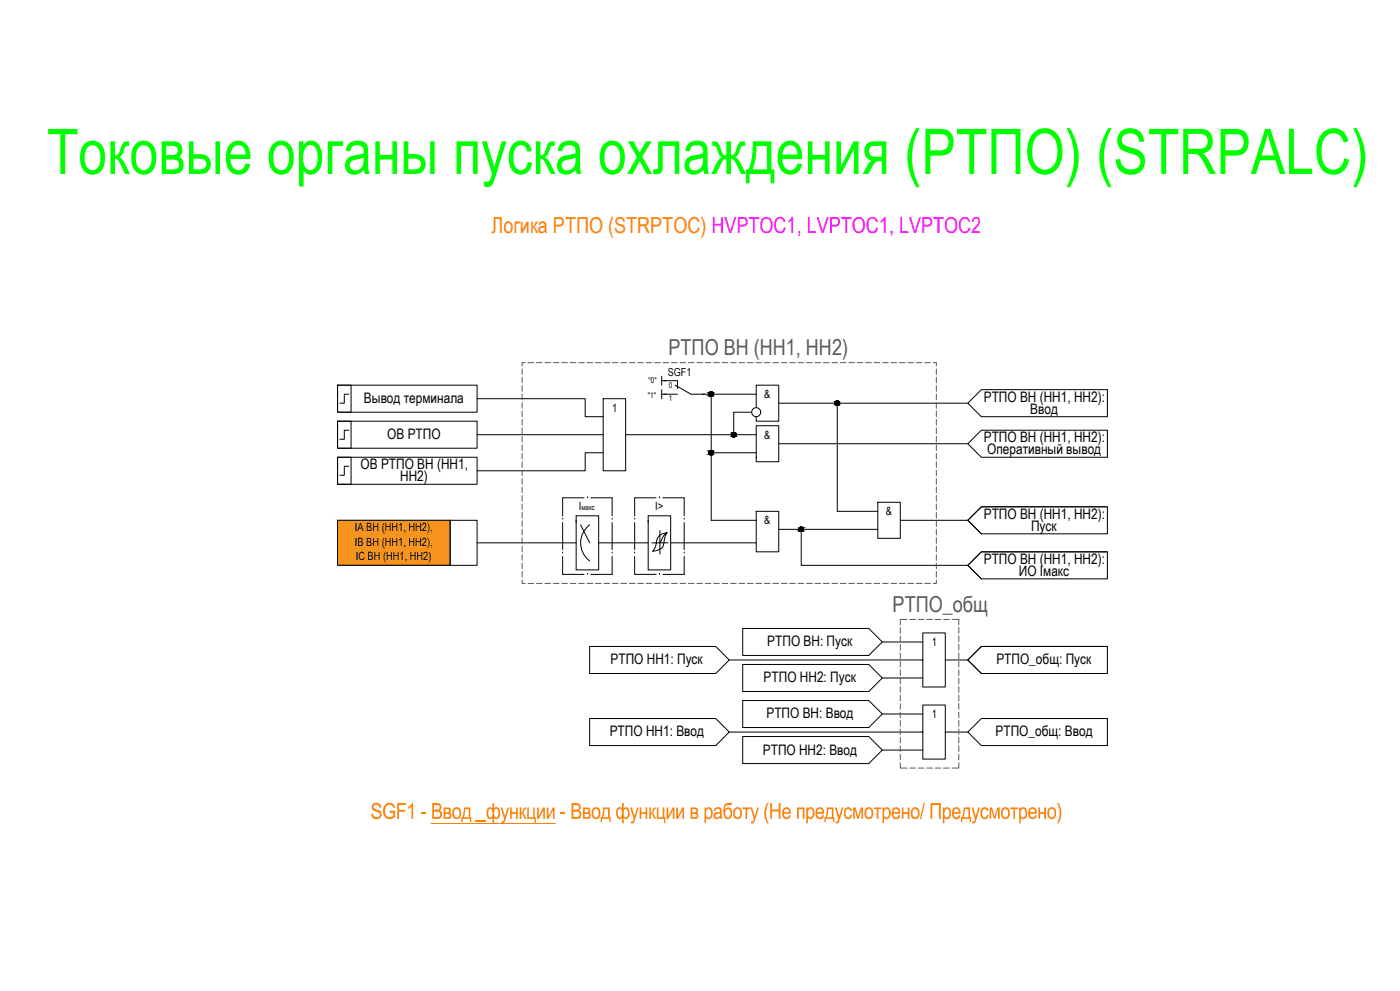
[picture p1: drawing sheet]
<svg xmlns="http://www.w3.org/2000/svg" width="1189mm" height="841mm" viewBox="0 0 1189 841" stroke-linecap="round" stroke-linejoin="round" font-family="sans-serif">
<!-- layer: 0 -->
<g fill="none" stroke="#000" stroke-width=".85">
<path d="M562 319v8M287 327h11v23h-11zM287 327h118v23h-118zM296 335h-4v7h-3M405 338h92v16h15M512 338h19v62h-19zM562 331v7M562 323h4M562 335h4M596 335h46M604 335v49h38M287 357h11v23h-11z"/>
<path d="M287 357h118v23h-118zM638 350h-15v19M642 346v-19h19v30h-19v-3M661 342h161M711 342v92h34M822 342l11-11h107v23h-107zM296 365h-4v8h-3M405 369h107M531 369h111M642 361h19v31h-19zM661 377h161M833 365h107v23h-107l-11-11z"/>
<path d="M287 388h11v23h-11zM287 388h118v23h-118zM296 396h-4v7h-3M512 384h-15v16h-92M604 384v58h38M642 434h19v34h-19zM745 426h20v31h-20zM940 430h-107l-11 12 11 11M287 442h95v38h-95zM382 442h23v38h-23zM489 442v42h19v-46h-19v5M493 445l8 16"/>
<path d="M501 445a19 19 0 0 0 0 31M550 442v42h20v-46h-20v5M560 450v20M566 452a25 25 0 0 0-3 11 11 11 0 0 1-9 5 24 24 0 0 0 4-11 9 9 0 0 1 8-5 16 16 0 0 0-6 9h-7M661 449h84M680 449v31h142l11-12h107v23h-107l-11-11M765 442h57M822 442l11-12h107v23h-107zM405 461h84M508 461h42M567 461h-7M570 461h72"/>
<path d="M940 468h-107l-11 12 11 11"/>
<circle cx="604" cy="335" r="1.9"/>
<circle cx="642" cy="350" r="4"/>
<circle cx="711" cy="342" r="1.9"/>
<circle cx="623" cy="369" r="1.9"/>
<circle cx="604" cy="384" r="1.9"/>
<circle cx="680" cy="449" r="1.9"/>
</g>
<g fill="none" stroke="#000" stroke-width=".85">
<path d="M564 323h11v7M564 335h11M573 327l14 8h11M496 422h-18v16M499 422h.1M502 422h18v16M557 422h-18v16M560 422h.1M563 422h18v16M478 441h.1M478 443v23M520 441h.1"/>
<path d="M520 443v23M539 441h.1M539 443v23M581 441h.1M581 443v23M478 469h.1M478 472v15h18M520 469h.1M520 472v15h-18M539 469h.1M539 472v15h18M581 469h.1"/>
<path d="M581 472v15h-18M499 487h.1M560 487h.1"/>
</g>
<!-- layer: 0 -->
<g fill="#000" stroke="#000" stroke-width=".85">
<path d="M680 451h1zM680 447h1z"/>
<path d="M604 333h1zM603 333h2z"/>
<path d="M603 333h2zM603 333h2z"/>
<path d="M603 336h2zM603 336h1z"/>
<path d="M603 333h2zM603 333h2z"/>
<path d="M603 336h2zM603 336h2z"/>
<path d="M603 333h2zM603 333h2z"/>
<path d="M603 336h2zM603 336h2z"/>
<path d="M603 333h2zM603 333h2z"/>
<path d="M603 336h2zM603 336h2z"/>
<path d="M603 333h2zM603 333h2z"/>
<path d="M603 336h2zM603 336h2z"/>
<path d="M603 333h2zM603 333h2z"/>
<path d="M603 336h2zM603 336h2z"/>
<path d="M602 333h4zM602 333h4z"/>
<path d="M602 336h3zM602 336h3z"/>
<path d="M602 333l4 1zM602 333l4 1z"/>
<path d="M602 336h4zM602 336h3z"/>
<path d="M602 334h4zM602 334h4z"/>
<path d="M602 335h4zM602 335l4 1z"/>
<path d="M602 334h4zM602 334h4z"/>
<path d="M602 335h4zM602 335h4z"/>
<path d="M602 334h4zM602 334h4z"/>
<path d="M602 335h4zM602 335h4z"/>
<path d="M602 334h4zM602 334h4z"/>
<path d="M602 334l4 1zM602 334l4 1z"/>
<path d="M602 335h4zM602 335h4z"/>
<path d="M602 335h4zM602 335h4z"/>
<path d="M602 335h4zM602 335h4z"/>
<path d="M711 340h1zM710 340h2z"/>
<path d="M710 340h2zM710 340h2z"/>
<path d="M710 344h2zM710 344h1z"/>
<path d="M710 340l2 1zM710 341h2z"/>
<path d="M710 344h2zM710 344h2z"/>
<path d="M710 341h2zM710 341h2z"/>
<path d="M710 344h2zM710 344h2z"/>
<path d="M710 341h2zM710 341h2z"/>
<path d="M710 344h2zM710 344h2z"/>
<path d="M710 341h2zM710 341h2z"/>
<path d="M710 344h2zM710 344h2z"/>
<path d="M710 341h2zM709 341h3z"/>
<path d="M710 343h2zM710 343l2 1z"/>
<path d="M709 341h4zM709 341h4z"/>
<path d="M709 343h3zM709 343h3z"/>
<path d="M709 341h4zM709 341h4z"/>
<path d="M709 343h4zM709 343h3z"/>
<path d="M709 341h4zM709 341h4z"/>
<path d="M709 343h4zM709 343h4z"/>
<path d="M709 341l4 1zM709 341l4 1z"/>
<path d="M709 343h4zM709 343h4z"/>
<path d="M709 342h4zM709 342h4z"/>
<path d="M709 343h4zM709 343h4z"/>
<path d="M709 342h4zM709 342h4z"/>
<path d="M709 343h4zM709 343h4z"/>
<path d="M709 342h4zM709 342h4z"/>
<path d="M709 342h4zM709 342h4z"/>
<path d="M709 342h4zM709 342l4 1z"/>
<path d="M623 367h1zM622 367h2z"/>
<path d="M622 367h2zM622 367h2z"/>
<path d="M622 371h2zM622 371h1z"/>
<path d="M622 367h2zM622 367h2z"/>
<path d="M622 371h2zM622 371h2z"/>
<path d="M622 367h2zM622 367h2z"/>
<path d="M622 371h2zM622 371h2z"/>
<path d="M622 367h2zM622 367h2z"/>
<path d="M622 370h2zM622 370l2 1z"/>
<path d="M622 367l2 1zM622 367l2 1z"/>
<path d="M622 370h2zM622 370h2z"/>
<path d="M622 368h3zM622 368h3z"/>
<path d="M622 370h2zM622 370h2z"/>
<path d="M622 368h3zM622 368h3z"/>
<path d="M622 370h3zM622 370h2z"/>
<path d="M621 368h4zM621 368h4z"/>
<path d="M621 370h4zM621 370h4z"/>
<path d="M621 368h4zM621 368h4z"/>
<path d="M621 370h4zM621 370h4z"/>
<path d="M621 368h4zM621 368h4z"/>
<path d="M621 370h4zM621 370h4z"/>
<path d="M621 368l4 1zM621 368l4 1z"/>
<path d="M621 369h4zM621 369l4 1z"/>
<path d="M621 369h4zM621 369h4z"/>
<path d="M621 369h4zM621 369h4z"/>
<path d="M621 369h4zM621 369h4z"/>
<path d="M621 369h4zM621 369h4z"/>
<path d="M621 369h4zM621 369h4z"/>
<path d="M604 382h1zM603 382h2z"/>
<path d="M603 382h2zM603 382h2z"/>
<path d="M603 386h2zM603 386h1z"/>
<path d="M603 382l2 1zM603 383h2z"/>
<path d="M603 386h2zM603 386h2z"/>
<path d="M603 383h2zM603 383h2z"/>
<path d="M603 386h2zM603 386h2z"/>
<path d="M603 383h2zM603 383h2z"/>
<path d="M603 386h2zM603 386h2z"/>
<path d="M603 383h2zM603 383h2z"/>
<path d="M603 386h2zM603 386h2z"/>
<path d="M603 383h2zM603 383h2z"/>
<path d="M603 386h2zM603 386h2z"/>
<path d="M602 383h4zM602 383h4z"/>
<path d="M602 385h3zM602 385l3 1z"/>
<path d="M602 383h4zM602 383h4z"/>
<path d="M602 385h4zM602 385h3z"/>
<path d="M602 383l4 1zM602 383l4 1z"/>
<path d="M602 385h4zM602 385h4z"/>
<path d="M602 384h4zM602 384h4z"/>
<path d="M602 385h4zM602 385h4z"/>
<path d="M602 384h4zM602 384h4z"/>
<path d="M602 385h4zM602 385h4z"/>
<path d="M602 384h4zM602 384h4z"/>
<path d="M602 384h4zM602 384h4z"/>
<path d="M602 384h4zM602 384h4z"/>
<path d="M602 384l4 1zM602 384l4 1z"/>
<path d="M602 385h4zM602 385h4z"/>
<path d="M680 451h1zM680 451h1z"/>
<path d="M680 447h1zM680 447h1z"/>
<path d="M680 447h1zM680 447h1z"/>
<path d="M680 447h1zM680 447h1z"/>
<path d="M680 451h1zM680 451h1z"/>
<path d="M680 447l1 1zM679 448h2z"/>
<path d="M680 451h1zM680 451h1z"/>
<path d="M679 448h3zM679 448h3z"/>
<path d="M679 451h2zM679 451h2z"/>
<path d="M679 448h3zM679 448h3z"/>
<path d="M679 451h3zM679 451h2z"/>
<path d="M679 448h3zM679 448h3z"/>
<path d="M679 451h3zM679 451h3z"/>
<path d="M679 448h3zM679 448h3z"/>
<path d="M679 451h3zM679 451h3z"/>
<path d="M679 448h3zM679 448h3z"/>
<path d="M679 450h3zM679 450l3 1z"/>
<path d="M679 448h3zM679 448h3z"/>
<path d="M679 450h3zM679 450h3z"/>
<path d="M679 448l3 1zM679 448l3 1z"/>
<path d="M679 450h3zM679 450h3z"/>
<path d="M679 449h3zM679 449h3z"/>
<path d="M679 450h3zM679 450h3z"/>
<path d="M679 449h3zM679 449h3z"/>
<path d="M679 450h3zM679 450h3z"/>
<path d="M679 449h3zM679 449h3z"/>
<path d="M678 449h4zM678 449h4z"/>
<path d="M678 449l4 1zM678 449l4 1z"/>
<path d="M679 450h3zM679 450h3z"/>
<path d="M678 449h4zM678 449h4z"/>
</g>
<path d="M287 442l95 38v-38zM287 442l95 38h-95z" fill="#f7941d" stroke="#f7941d" stroke-width=".85"/>
<path d="M366 699h38M413 699h59" fill="none" stroke="#ff7f00" stroke-width=".85"/>
<g fill="#ff7f00">
<path d="M631 685h6v2h-3v8h-1v-8h-2z"/>
<path d="M637 685h2l2 8 2-8h1l-3 12-2 2h-1v-2h1l1-2z"/>
<path d="M775 686l1-1h2l3 3v5l-2 2h-3l-2-2v-5zM776 687l-1 2v2l1 2 1 1 2-2v-3l-1-2z"/>
<path d="M891 686l3-1 1 1 1 1 1 5-1 2-1 1h-3l-2-2-1-4zM892 687l-1 2v3l1 2h2l1-2v-4l-1-2z"/>
</g>
<g fill="none" stroke="#000" stroke-width=".85">
<path d="M631 533h107l11 12-11 11h-107zM784 537h19v46h-19zM501 549h107l11 11-11 12h-107zM749 545h35M833 549h107v23h-107l-11-12zM940 549h-107l-11 11 11 12M619 560h165M631 564h107l11 11-11 12h-107zM749 575h35M803 560h19M631 595h107l11 11-11 11h-107zM784 598h19v46h-19z"/>
<path d="M501 610h107l11 11-11 12h-107zM749 606h35M619 621h165M631 625h107l11 12-11 11h-107zM749 637h35M803 621h19M822 621l11-11h107v23h-107z"/>
</g>
<g fill="none" stroke="#58595b" stroke-width=".85">
<path d="M443 313v5M446 308h-3v3M448 308h5M456 308h4M463 308h5M470 308h5M477 308h5M484 308h5M491 308h5M499 308h4M506 308h5M513 308h5"/>
<path d="M520 308h5M527 308h5M534 308h5M542 308h4M549 308h5M556 308h5M563 308h5M570 308h5M577 308h5M585 308h4M592 308h5M599 308h5"/>
<path d="M606 308h5M613 308h5M620 308h5M628 308h4M635 308h5M642 308h5M649 308h5M656 308h5M663 308h5M671 308h4M678 308h5M685 308h5"/>
<path d="M692 308h5M699 308h5M706 308h5M714 308h4M721 308h5M728 308h5M735 308h5M742 308h5M749 308h5M757 308h4M764 308h5M771 308h5"/>
<path d="M778 308h5M785 308h5M792 308h3v3M795 313v5M443 320v5M443 327v5M443 335v4M795 320v5M795 327v5M795 335v4M443 342v4M443 349v5"/>
<path d="M443 356v5M795 342v4M795 349v5M795 356v5M443 363v5M443 370v5M443 378v4M795 363v5M795 370v5M795 378v4M443 385v4M443 392v5"/>
<path d="M443 399v5M795 385v4M795 392v5M795 399v5M443 406v5M443 413v5M795 406v5M795 413v5M443 421v4M443 428v5M443 435v5M795 421v4"/>
<path d="M795 428v5M795 435v5M443 442v5M443 449v5M443 456v5M795 442v5M795 449v5M795 456v5M443 464v4M443 471v5M443 478v5M795 464v4"/>
<path d="M795 471v5M795 478v5M443 492v3h3M443 485v5M448 495h5M456 495h4M463 495h5M470 495h5M477 495h5M484 495h5M491 495h5M499 495h4"/>
<path d="M506 495h5M513 495h5M520 495h5M527 495h5M534 495h5M542 495h4M549 495h5M556 495h5M563 495h5M570 495h5M577 495h5M585 495h4"/>
<path d="M592 495h5M599 495h5M606 495h5M613 495h5M620 495h5M628 495h4M635 495h5M642 495h5M649 495h5M656 495h5M663 495h5M671 495h4"/>
<path d="M678 495h5M685 495h5M692 495h5M699 495h5M706 495h5M714 495h4M721 495h5M728 495h5M735 495h5M742 495h5M749 495h5M757 495h4"/>
<path d="M764 495h5M771 495h5M778 495h5M785 495h5M795 492v3h-3M795 485v5M765 533v4M765 540v5M770 526h-5v4M773 526h4M780 526h5M787 526h5"/>
<path d="M794 526h5M801 526h5M808 526h6v4M814 533v4M814 540v5M765 547v5M765 554v5M814 547v5M814 554v5M765 561v5M765 568v5M765 576v4"/>
<path d="M814 561v5M814 568v5M814 576v4M765 583v5M765 590v5M765 597v5M814 583v5M814 590v5M814 597v5M765 604v5M765 611v5M765 619v4"/>
<path d="M814 604v5M814 611v5M814 619v4M765 626v5M765 633v5M814 626v5M814 633v5M765 647v5h5M765 640v5M773 652h4M780 652h5M787 652h5"/>
<path d="M794 652h5M801 652h5M814 647v5h-6M814 640v5"/>
</g>
<text font-size="53.4" fill="#0f0" x="40" y="148">Токовые органы пуска охлаждения (РТПО) (STRPALC)</text>
<g font-size="18.7" fill="#ff7f00">
<text x="417" y="198">Логика РТПО (STRPTOC) HVPTOC1, LVPTOC1, LVPTOC2</text>
<text x="315" y="695">SGF1 - Ввод</text>
<text x="404" y="695">_функции</text>
<text x="475" y="695">- Ввод функции в работу</text>
<text x="648" y="695">(Не предусмотрено</text>
<text x="781" y="695">/ Предусмотрено</text>
<text x="897" y="695">)</text>
</g>
<g font-size="18.7" fill="#58595b">
<text x="568" y="301">РТПО ВН (НН1, НН2)</text>
<text x="758" y="519">РТПО_общ</text>
</g>
<g font-size="12.3">
<text x="309" y="342">Вывод терминала</text>
<text x="835" y="341">РТПО ВН (НН1, НН2):</text>
<text x="875" y="351">Ввод</text>
<text x="329" y="373">ОВ РТПО</text>
<text x="835" y="375">РТПО ВН (НН1, НН2):</text>
<text x="838" y="386">Оперативный вывод</text>
<text x="306" y="398">ОВ РТПО ВН (НН1,</text>
<text x="340" y="408">НН2)</text>
<text x="835" y="440">РТПО ВН (НН1, НН2):</text>
<text x="876" y="450">Пуск</text>
<text x="835" y="478">РТПО ВН (НН1, НН2):</text>
<text x="865" y="489">ИО Iмакс</text>
<text x="652" y="549">РТПО ВН: Пуск</text>
<text x="519" y="564">РТПО НН1: Пуск</text>
<text x="846" y="564">РТПО_общ: Пуск</text>
<text x="648" y="579">РТПО НН2: Пуск</text>
<text x="651" y="610">РТПО ВН: Ввод</text>
<text x="518" y="625">РТПО НН1: Ввод</text>
<text x="845" y="625">РТПО_общ: Ввод</text>
<text x="648" y="640">РТПО НН2: Ввод</text>
</g>
<g font-size="9.6">
<text x="649" y="338">&amp;</text>
<text x="520" y="349">1</text>
<text x="649" y="372">&amp;</text>
<text x="492" y="433">I</text>
<text x="556" y="433">I&gt;</text>
<text x="752" y="437">&amp;</text>
<text x="649" y="445">&amp;</text>
<text x="301" y="451">IA ВН (НН1, НН2),</text>
<text x="301" y="463">IB ВН (НН1, НН2),</text>
<text x="302" y="476">IC ВН (НН1, НН2)</text>
<text x="791" y="548">1</text>
<text x="791" y="609">1</text>
</g>
<text font-size="9.3" x="567" y="319">SGF1</text>
<g font-size="6.7">
<text x="551" y="325">&quot;0&quot;</text>
<text x="568" y="329">0</text>
<text x="550" y="337">&quot;1&quot;</text>
<text x="568" y="341">1</text>
</g>
<text font-size="6.4" x="494" y="433">макс</text>
</svg>
